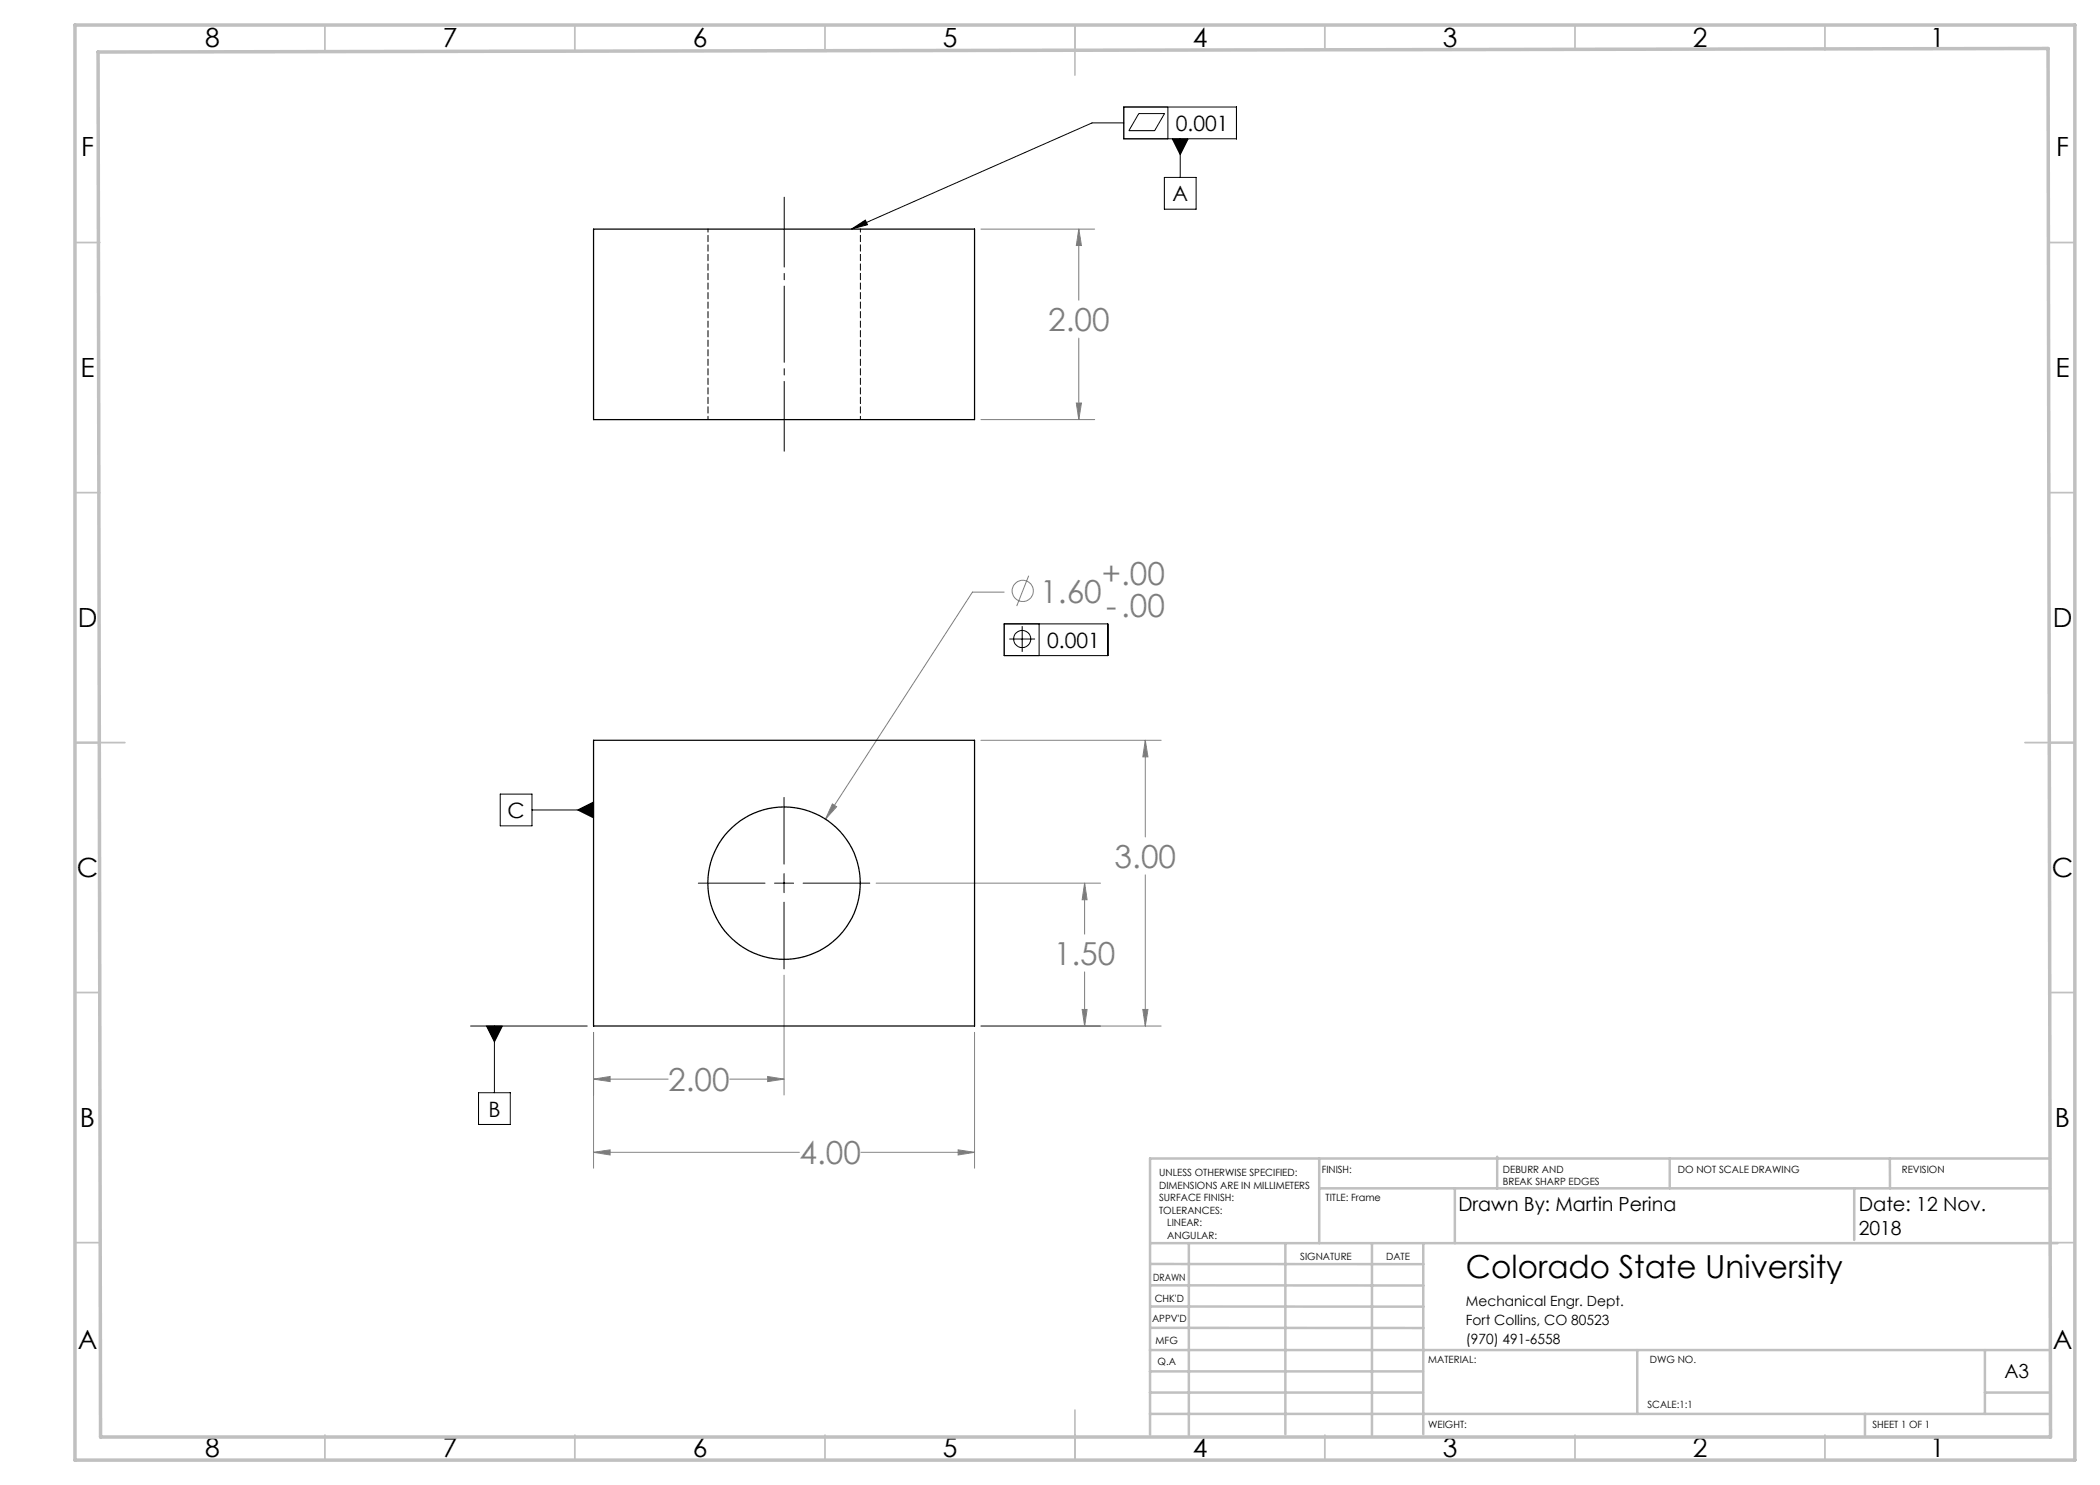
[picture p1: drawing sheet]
<svg xmlns="http://www.w3.org/2000/svg" width="420mm" height="297mm" viewBox="0 0 420 297" stroke-linecap="round" stroke-linejoin="round" font-family="sans-serif">
<g fill="none" stroke="#808080" stroke-width=".2">
<path d="M196.2 45.8h22.7M215.8 45.8v14.2M215.8 45.8l.5 3.3h-1zM215.8 67.6v16.3M196.2 83.9h22.7M215.3 80.6h1l-.5 3.3zM200.8 118.4h-6.3l-29.4 45.4M205.7 115.1l-2.4 6.1M196.2 148.1h36M229.1 148.1v19.3M229.1 148.1l.5 3.3h-1zM166.5 160.8l.8 .6-2.2 2.4z"/>
<path d="M175.2 176.6h44.9M216.9 176.6v10.2M216.9 176.6l.5 3.3h-1zM229.1 175v30.2M156.8 195v24M216.9 194.4v10.8M118.7 206.5v27.1M118.7 215.8h14.9M118.7 215.8l3.3-.5v1zM145.9 215.8h10.9M153.5 215.3l3.3 .5-3.3 .5zM194.9 206.5v27.1"/>
<path d="M196.2 205.2h36M216.4 201.9h1l-.5 3.3zM228.6 201.9h1l-.5 3.3zM118.7 230.5h41.2M118.7 230.5l3.3-.5v1zM172.2 230.5h22.7M191.6 230l3.3 .5-3.3 .5z"/>
<circle cx="204.5" cy="118.2" r="2.11"/>
</g>
<g fill="none" stroke="#000" stroke-width=".2">
<path d="M224.8 21.4h22.5v6.4h-22.5zM224.8 24.6h-6.4l-48.1 21.2M227.8 22.7h5.1l-2 3.4h-5.1zM232.9 35.5h6.3v6.3h-6.3zM233.6 21.4v6.4M234.5 27.8h3.1l-1.6 3.1zM236 27.8v7.7M170.3 45.8l2.8-1.8 .4 .9zM200.8 124.8h20.7v6.3h-20.7zM201.9 127.8h5.1M204.4 125.2v5.2M207.8 124.8v6.3"/>
<path d="M100 158.8h6.4v6.4h-6.4zM156.8 159.5v13.3M106.4 162h12.3M115.5 162l3.2-1.6v3.2zM139.7 176.6h13.3M154.9 176.6h3.8M156.8 174.7v3.8M160.6 176.6h13.4M156.8 180.4v13.4M94.1 205.2h23.3M95.7 218.5h6.4v6.4h-6.4zM97.3 205.2h3.2l-1.6 3.2z"/>
<path d="M98.9 205.2v13.3"/>
<circle cx="204.4" cy="127.8" r="1.72"/>
</g>
<path d="M156.8 90.2v-50.8" fill="none" stroke="#000" stroke-width=".2" stroke-dasharray="15.2 1.3 1.3 1.3" stroke-dashoffset="1.3"/>
<g fill="none" stroke="#c0c0c0" stroke-width=".35">
<path d="M65 5v5M115 5v5M165 5v5M215 5v10M265 5v5M315 5v5M365 5v5M15 48.5h5M410 48.5h5M15 98.5h5M410 98.5h5M15 148.5h10"/>
<path d="M405 148.5h10M15 198.5h5M410 198.5h5M15 248.5h5M410 248.5h5M65 287v5M115 287v5M165 287v5M215 282v10M265 287v5M315 287v5M365 287v5"/>
</g>
<g fill="none" stroke="#c0c0c0" stroke-width=".5">
<path d="M263.8 231.7v16.9M263.8 237.7h146.2M291 237.7v10.9M299.4 231.3v6.4M333.9 231.7v6M370.8 237.7v10.3M378 231.7v6M410 231.7h-180v55.2M230.1 248.6h181.4M230.1 257.1h54.6M230.1 252.8h54.6M237.8 248.8v38.2"/>
<path d="M257.1 248.6v38.2M274.4 248.8v38.2M284.7 248.6v38.2M230 278.5h54.6M230 274.3h54.6M230 270h180M230 265.6h54.7M230.1 261.3h54.6M327.4 270v12.8M397 278.5h13M397 270v12.8M230 282.8h180"/>
<path d="M373 282.8v4.2"/>
</g>
<path d="M15 5h400v287h-400zM19.6 10.4l390-.7 .5 277.7h-390z" fill="none" stroke="#c0c0c0" stroke-width=".7"/>
<path d="M97.3 205.2l1.6 3.2 1.6-3.2zM115.5 162l3.2 1.6v-3.2zM170.3 45.8l2.8-1.8 .4 .9zM234.5 27.8l1.5 3.1 1.6-3.1z" fill="#000"/>
<path d="M228.6 201.9h1l-.5 3.3zM229.1 148.1l.5 3.3h-1zM216.9 176.6l.5 3.3h-1zM216.4 201.9h1l-.5 3.3zM118.7 215.8l3.3-.5v1zM153.5 215.3l3.3 .5-3.3 .5zM118.7 230.5l3.3-.5v1zM191.6 230l3.3 .5-3.3 .5zM166.5 160.8l-1.4 3 2.2-2.4zM215.3 80.6h1l-.5 3.3zM215.8 45.8l.5 3.3h-1z" fill="#808080"/>
<g fill="none" stroke="#000" stroke-width=".25">
<path d="M118.7 45.8h76.2v38.1h-76.2zM118.7 148.1h76.2v57.1h-76.2z"/>
<circle cx="156.8" cy="176.6" r="15.2"/>
</g>
<path d="M141.6 45.8v38.1M172.1 83.9v-38.1" fill="none" stroke="#000" stroke-width=".2" stroke-dasharray="1.3 .6" stroke-dashoffset=".6"/>
<g font-size="6.3" fill="#808080">
<text x="209.6" y="66.2">2.00</text>
<text x="220.4" y="117">+.00</text>
<text x="208.1" y="120.6">1.60</text>
<text x="221.2" y="123.4">-.00</text>
<text x="222.9" y="173.6">3.00</text>
<text x="210.8" y="193">1.50</text>
<text x="133.6" y="218.2">2.00</text>
<text x="159.9" y="232.9">4.00</text>
</g>
<text font-size="6.3" x="293.2" y="255.5">Colorado State University</text>
<g font-size="5.3">
<text x="41" y="9.5">8</text>
<text x="88.5" y="9.5">7</text>
<text x="138.5" y="9.5">6</text>
<text x="188.5" y="9.5">5</text>
<text x="238.5" y="9.5">4</text>
<text x="288.5" y="9.5">3</text>
<text x="338.5" y="9.5">2</text>
<text x="386" y="9.5">1</text>
<text x="16.2" y="31.2">F</text>
<text x="411.2" y="31.2">F</text>
<text x="16.1" y="75.5">E</text>
<text x="411.1" y="75.5">E</text>
<text x="15.5" y="125.5">D</text>
<text x="410.5" y="125.5">D</text>
<text x="15.4" y="175.5">C</text>
<text x="410.4" y="175.5">C</text>
<text x="16" y="225.5">B</text>
<text x="411" y="225.5">B</text>
<text x="15.5" y="269.7">A</text>
<text x="410.5" y="269.7">A</text>
<text x="41" y="291.5">8</text>
<text x="88.5" y="291.5">7</text>
<text x="138.5" y="291.5">6</text>
<text x="188.5" y="291.5">5</text>
<text x="238.5" y="291.5">4</text>
<text x="288.5" y="291.5">3</text>
<text x="338.5" y="291.5">2</text>
<text x="386" y="291.5">1</text>
</g>
<g font-size="4.2">
<text x="235.2" y="26.2">0.001</text>
<text x="234.5" y="40.3">A</text>
<text x="209.4" y="129.5">0.001</text>
<text x="101.5" y="163.6">C</text>
<text x="97.7" y="223.3">B</text>
</g>
<g font-size="3.9">
<text x="291.7" y="242.2">Drawn By: Martin Perina</text>
<text x="371.7" y="242.2">Date: 12 Nov.</text>
<text x="371.7" y="247.1">2018</text>
<text x="400.9" y="275.5">A3</text>
</g>
<g font-size="2.8">
<text x="293.2" y="261.1">Mechanical Engr. Dept.</text>
<text x="293.2" y="264.9">Fort Collins, CO 80523</text>
<text x="293.2" y="268.7">(970) 491-6558</text>
</g>
<g font-size="2">
<text x="231.8" y="235.2">UNLESS OTHERWISE SPECIFIED:</text>
<text x="231.8" y="237.7">DIMENSIONS ARE IN MILLIMETERS</text>
<text x="264.4" y="234.6">FINISH:</text>
<text x="300.6" y="234.6">DEBURR AND</text>
<text x="300.6" y="237.1">BREAK SHARP EDGES</text>
<text x="335.6" y="234.6">DO NOT SCALE DRAWING</text>
<text x="380.4" y="234.6">REVISION</text>
<text x="231.8" y="240.2">SURFACE FINISH:</text>
<text x="231.8" y="242.7">TOLERANCES:</text>
<text x="233.4" y="245.2">LINEAR:</text>
<text x="265.1" y="240.2">TITLE: Frame</text>
<text x="233.5" y="247.7">ANGULAR:</text>
<text x="260" y="251.9">SIGNATURE</text>
<text x="277.2" y="251.9">DATE</text>
<text x="230.6" y="256.1">DRAWN</text>
<text x="230.9" y="260.3">CHK'D</text>
<text x="230.4" y="264.4">APPV'D</text>
<text x="231.1" y="268.8">MFG</text>
<text x="231.5" y="273">Q.A</text>
<text x="285.6" y="272.5">MATERIAL:</text>
<text x="330" y="272.5">DWG NO.</text>
<text x="329.5" y="281.7">SCALE:1:1</text>
<text x="285.6" y="285.5">WEIGHT:</text>
<text x="374.5" y="285.6">SHEET 1 OF 1</text>
</g>
</svg>
